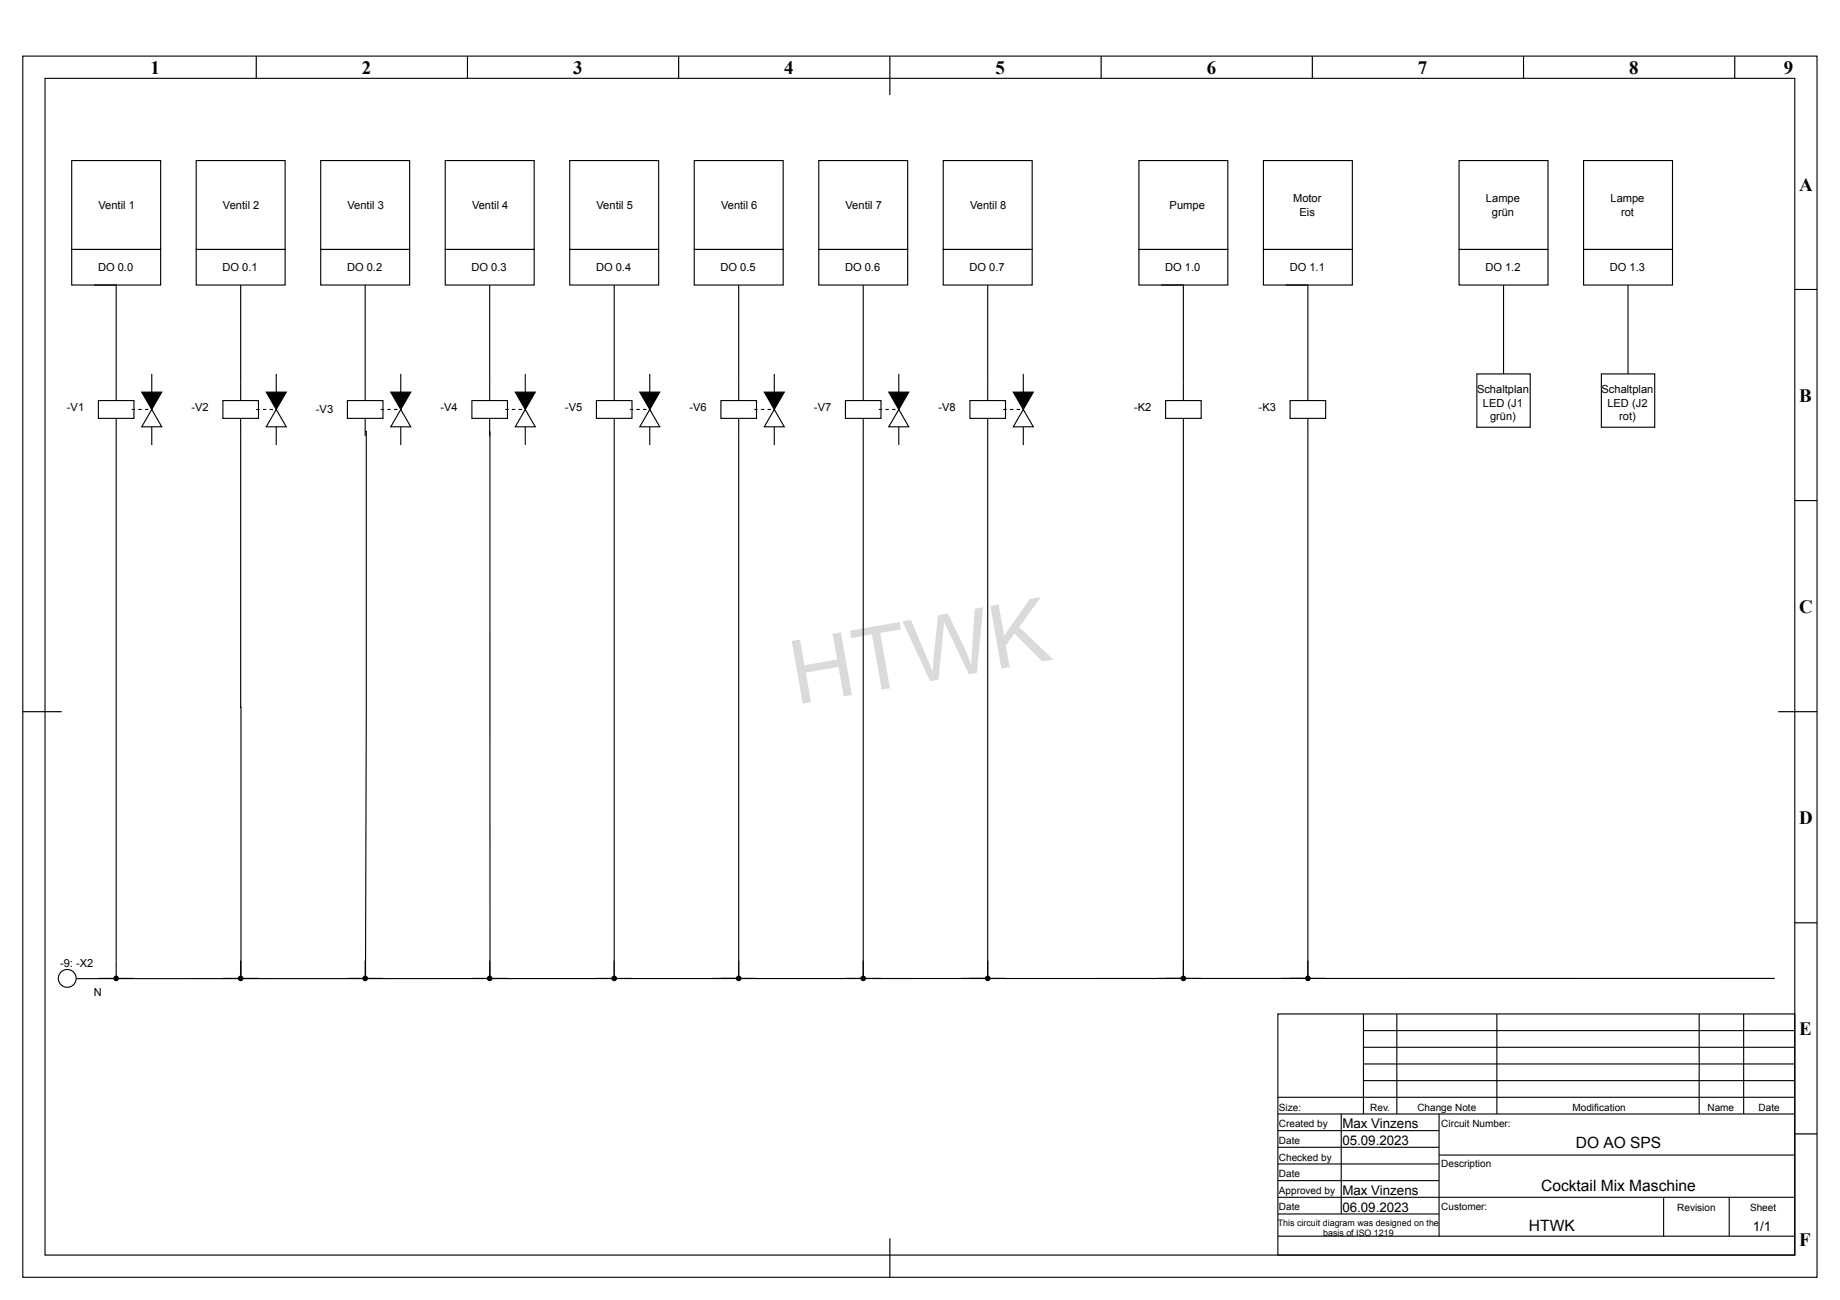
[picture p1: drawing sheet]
<svg xmlns="http://www.w3.org/2000/svg" width="420mm" height="297mm" viewBox="0 0 420 297" stroke-linecap="round" stroke-linejoin="round" font-family="sans-serif">
<g fill="none" stroke="#000" stroke-width=".25">
<path d="M5.2 12.8h409.8v279h-409.8zM10.3 17.9h399.6v268.8h-399.6zM58.5 12.8v5.1zM106.8 12.8v5.1zM155 12.8v5.1zM203.2 12.8v8.9zM251.5 12.8v5.1zM299.7 12.8v5.1zM347.9 12.8v5.1zM396.2 12.8v5.1zM16.4 36.7h20.3v20.3h-20.3zM44.8 36.7h20.3v20.3h-20.3z"/>
<path d="M73.2 36.7h20.4v20.3h-20.4zM101.7 36.7h20.3v20.3h-20.3zM130.1 36.7h20.3v20.3h-20.3zM158.5 36.7h20.4v20.3h-20.4zM187 36.7h20.3v20.3h-20.3zM215.4 36.7h20.3v20.3h-20.3zM260.1 36.7h20.3v20.3h-20.3zM288.5 36.7h20.3v20.3h-20.3zM293.6 65.1h5.1v22.4M409.9 66.1h5.1zM298.7 99.6v123.9h-6.1M409.9 114.4h5.1z"/>
<path d="M5.2 162.6h8.9zM406.1 162.6h8.9zM409.9 210.8h5.1zM291.8 231.7h118.1v55h-118.1zM311.4 231.7v22.8M311.4 239.3h98.5M311.4 235.5h98.5M319 231.7v22.8M341.8 231.7v22.8M388 231.7v22.8M398.2 231.7v22.8M405.3 223.5l-387.9 .1"/>
<path d="M291.8 258.3h36.8M291.8 250.7h118.1M291.8 254.5h118.1M306.3 254.5v22.9M311.4 246.9h98.5M311.4 243.1h98.5M328.6 254.5v27.9M409.9 259.1h5.1zM291.8 277.4h36.8M291.8 273.5h118.1M291.8 269.7h36.8M291.8 265.9h36.8"/>
<path d="M291.8 262.1h36.8M328.6 263.9h81.3M379.9 273.5v8.9M394.9 273.5v8.9M203.2 282.9v8.9zM291.8 282.4h118.1"/>
<circle cx="15.4" cy="223.5" r="2.03"/>
</g>
<g fill="none" stroke="#000" stroke-width=".23">
<path d="M58.5 12.8v5.1M106.8 12.8v5.1M155 12.8v5.1M203.2 12.8v8.9M251.5 12.8v5.1M299.7 12.8v5.1M347.9 12.8v5.1M396.2 12.8v5.1M409.9 66.1h5.1M409.9 114.4h5.1M5.2 162.6h8.9M406.1 162.6h8.9"/>
<path d="M409.9 210.8h5.1M409.9 259.1h5.1M203.2 282.9v8.9"/>
</g>
<path d="M294.6 91.5h8.1v4.1h-8.1z" fill="#fff"/>
<path d="M265.2 65.1h5v22.4M270.2 99.6v123.9h-6M294.6 91.5h8.1v4.1h-8.1zM298.7 87.5v4M298.7 95.6v4" fill="none" stroke="#000" stroke-width=".25"/>
<path d="M266.2 91.5h8.1v4.1h-8.1z" fill="#fff"/>
<path d="M26.5 99.6v119.9M266.2 91.5h8.1v4.1h-8.1zM270.2 87.5v4M270.2 95.6v4" fill="none" stroke="#000" stroke-width=".25"/>
<path d="M22.5 91.5h8.1v4.1h-8.1z" fill="#fff"/>
<g fill="none" stroke="#000" stroke-width=".25">
<path d="M333.2 36.7h20.3v20.3h-20.3zM361.6 36.7h20.4v20.3h-20.4zM16.4 57h20.3v8.1h-20.3zM44.8 57h20.3v8.1h-20.3zM73.2 57h20.4v8.1h-20.4zM101.7 57h20.3v8.1h-20.3zM130.1 57h20.3v8.1h-20.3zM158.5 57h20.4v8.1h-20.4zM187 57h20.3v8.1h-20.3zM215.4 57h20.3v8.1h-20.3zM260.1 57h20.3v8.1h-20.3zM288.5 57h20.3v8.1h-20.3z"/>
<path d="M333.2 57h20.3v8.1h-20.3zM361.6 57h20.4v8.1h-20.4zM21.5 65.1h5v26.4M22.5 91.5h8.1v4.1h-8.1zM26.5 95.6v4M34.7 93.6v8.1"/>
</g>
<path d="M30.1 93.4h.7v.3h-.7zM31.6 93.4h.8v.3h-.8zM33.1 93.4h.8v.3h-.8z" fill="#000"/>
<path d="M34.7 93.6l2.2 3.9h-4.5z" fill="#fff"/>
<path d="M55 65.1v22.4M32.4 89.6h4.5l-2.2 4zM34.7 93.6l2.2 3.9h-4.5zM34.7 85.4v8.2M55 99.6v123.9" fill="none" stroke="#000" stroke-width=".25"/>
<path d="M32.4 89.6h4.5l-2.2 4z" fill="#000"/>
<path d="M50.9 91.5h8.1v4.1h-8.1z" fill="#fff"/>
<path d="M50.9 91.5h8.1v4.1h-8.1zM55 87.5v4M55 95.6v4M63.1 93.6v8.1" fill="none" stroke="#000" stroke-width=".25"/>
<path d="M58.5 93.4h.8v.3h-.8zM60 93.4h.8v.3h-.8zM61.6 93.4h.7v.3h-.7z" fill="#000"/>
<path d="M63.1 93.6l2.3 3.9h-4.6z" fill="#fff"/>
<path d="M83.4 65.1v22.4M60.8 89.6h4.6l-2.3 4zM63.1 93.6l2.3 3.9h-4.6zM63.1 85.4v8.2M83.4 98.6h.3l-.2 124.9" fill="none" stroke="#000" stroke-width=".25"/>
<path d="M60.8 89.6h4.6l-2.3 4z" fill="#000"/>
<path d="M79.3 91.5h8.2v4.1h-8.2z" fill="#fff"/>
<path d="M79.3 91.5h8.2v4.1h-8.2zM83.4 87.5v4M83.4 95.6v4M91.5 93.6v8.1" fill="none" stroke="#000" stroke-width=".25"/>
<path d="M87 93.4h.7v.3h-.7zM88.5 93.4h.7v.3h-.7zM90 93.4h.8v.3h-.8z" fill="#000"/>
<path d="M91.5 93.6l2.3 3.9h-4.6z" fill="#fff"/>
<path d="M111.8 65.1v22.4M89.2 89.6h4.6l-2.3 4zM91.5 93.6l2.3 3.9h-4.6zM91.5 85.4v8.2M111.9 98.6v124.9" fill="none" stroke="#000" stroke-width=".25"/>
<path d="M89.2 89.6h4.6l-2.3 4z" fill="#000"/>
<path d="M107.8 91.5h8.1v4.1h-8.1z" fill="#fff"/>
<path d="M107.8 91.5h8.1v4.1h-8.1zM111.8 87.5v4M111.8 95.6v4M120 93.6v8.1" fill="none" stroke="#000" stroke-width=".25"/>
<path d="M115.4 93.4h.7v.3h-.7zM116.9 93.4h.8v.3h-.8zM118.4 93.4h.8v.3h-.8z" fill="#000"/>
<path d="M120 93.6l2.2 3.9h-4.5z" fill="#fff"/>
<path d="M140.3 65.1v22.4M117.7 89.6h4.5l-2.2 4zM120 85.4v8.2M120 93.6l2.2 3.9h-4.5zM140.3 99.6v123.9" fill="none" stroke="#000" stroke-width=".25"/>
<path d="M117.7 89.6h4.5l-2.2 4z" fill="#000"/>
<path d="M136.2 91.5h8.1v4.1h-8.1z" fill="#fff"/>
<path d="M136.2 91.5h8.1v4.1h-8.1zM140.3 87.5v4M140.3 95.6v4M148.4 93.6v8.1" fill="none" stroke="#000" stroke-width=".25"/>
<path d="M143.8 93.4h.8v.3h-.8zM145.3 93.4h.8v.3h-.8zM146.9 93.4h.7v.3h-.7z" fill="#000"/>
<path d="M148.4 93.6l2.3 3.9h-4.6z" fill="#fff"/>
<path d="M168.7 65.1v22.4M146.1 89.6h4.6l-2.3 4zM148.4 93.6l2.3 3.9h-4.6zM148.4 85.4v8.2M168.7 99.6v123.9h-6" fill="none" stroke="#000" stroke-width=".25"/>
<path d="M146.1 89.6h4.6l-2.3 4z" fill="#000"/>
<path d="M164.6 91.5h8.2v4.1h-8.2z" fill="#fff"/>
<path d="M164.6 91.5h8.2v4.1h-8.2zM168.7 87.5v4M168.7 95.6v4M176.8 93.6v8.1" fill="none" stroke="#000" stroke-width=".25"/>
<path d="M172.3 93.4h.7v.3h-.7zM173.8 93.4h.7v.3h-.7zM175.3 93.4h.8v.3h-.8z" fill="#000"/>
<path d="M176.8 93.6l2.3 3.9h-4.6z" fill="#fff"/>
<path d="M197.1 65.1v22.4M174.5 89.6h4.6l-2.3 4zM176.8 93.6l2.3 3.9h-4.6zM176.8 85.4v8.2M197.1 99.6v123.9" fill="none" stroke="#000" stroke-width=".25"/>
<path d="M174.5 89.6h4.6l-2.3 4z" fill="#000"/>
<path d="M193.1 91.5h8.1v4.1h-8.1z" fill="#fff"/>
<path d="M193.1 91.5h8.1v4.1h-8.1zM197.1 87.5v4M197.1 95.6v4M205.3 93.6v8.1" fill="none" stroke="#000" stroke-width=".25"/>
<path d="M200.7 93.4h.7v.3h-.7zM202.2 93.4h.8v.3h-.8zM203.7 93.4h.8v.3h-.8z" fill="#000"/>
<path d="M205.3 93.6l2.2 3.9h-4.5z" fill="#fff"/>
<path d="M225.6 65.1v22.4M203 89.6h4.5l-2.2 4zM205.3 93.6l2.2 3.9h-4.5zM205.3 85.4v8.2M225.6 99.6v123.9h-6.1" fill="none" stroke="#000" stroke-width=".25"/>
<path d="M203 89.6h4.5l-2.2 4z" fill="#000"/>
<path d="M221.5 91.5h8.1v4.1h-8.1z" fill="#fff"/>
<path d="M221.5 91.5h8.1v4.1h-8.1zM225.6 87.5v4M225.6 95.6v4M233.7 93.6v8.1" fill="none" stroke="#000" stroke-width=".25"/>
<path d="M229.1 93.4h.8v.3h-.8zM230.6 93.4h.8v.3h-.8zM232.2 93.4h.7v.3h-.7z" fill="#000"/>
<path d="M233.7 93.6l2.3 3.9h-4.6z" fill="#fff"/>
<g fill="none" stroke="#000" stroke-width=".25">
<path d="M343.4 65.1v20.3M371.8 65.1v20.3M231.4 89.6h4.6l-2.3 4zM233.7 93.6l2.3 3.9h-4.6zM233.7 85.4v8.2M337.3 85.4h12.2v12.2h-12.2zM365.7 85.4h12.2v12.2h-12.2zM26.5 219.5v4M55 219.5v4M83.4 219.5v4M111.8 219.5v4M140.3 219.5v4"/>
<path d="M168.7 219.5v4M197.1 219.5v4M225.6 219.5v4M270.2 219.5v4M298.7 219.5v4M22.5 223.5h8.1M50.9 223.5h8.1M79.3 223.5h8.2M107.8 223.5h8.1M136.2 223.5h8.1M164.6 223.5h8.2M193.1 223.5h8.1"/>
<path d="M221.5 223.5h8.1M266.2 223.5h8.1M294.6 223.5h8.1"/>
<circle cx="26.5" cy="223.5" r=".51"/>
<circle cx="55" cy="223.5" r=".51"/>
<circle cx="83.4" cy="223.5" r=".51"/>
<circle cx="111.8" cy="223.5" r=".51"/>
<circle cx="140.3" cy="223.5" r=".51"/>
<circle cx="168.7" cy="223.5" r=".51"/>
<circle cx="197.1" cy="223.5" r=".51"/>
<circle cx="225.6" cy="223.5" r=".51"/>
<circle cx="270.2" cy="223.5" r=".51"/>
<circle cx="298.7" cy="223.5" r=".51"/>
</g>
<g fill="#000">
<path d="M231.4 89.6h4.6l-2.3 4z"/>
<circle cx="26.5" cy="223.5" r=".51"/>
<circle cx="55" cy="223.5" r=".51"/>
<circle cx="83.4" cy="223.5" r=".51"/>
<circle cx="111.8" cy="223.5" r=".51"/>
<circle cx="140.3" cy="223.5" r=".51"/>
<circle cx="168.7" cy="223.5" r=".51"/>
<circle cx="197.1" cy="223.5" r=".51"/>
<circle cx="225.6" cy="223.5" r=".51"/>
<circle cx="270.2" cy="223.5" r=".51"/>
<circle cx="298.7" cy="223.5" r=".51"/>
</g>
<text font-size="20.3" x="181.7" y="161" transform="rotate(-10 181.7 161)">HTWK</text>
<g font-size="4.3">
<text x="34.4" y="16.9">1</text>
<text x="82.6" y="16.9">2</text>
<text x="130.9" y="16.9">3</text>
<text x="179.1" y="16.9">4</text>
<text x="227.3" y="16.9">5</text>
<text x="275.6" y="16.9">6</text>
<text x="323.8" y="16.9">7</text>
<text x="372" y="16.9">8</text>
<text x="407.3" y="16.9">9</text>
<text x="410.9" y="43.5">A</text>
<text x="410.9" y="91.8">B</text>
<text x="410.9" y="140">C</text>
<text x="410.9" y="188.2">D</text>
<text x="410.9" y="236.5">E</text>
<text x="410.9" y="284.7">F</text>
</g>
<g font-size="3.6">
<text x="359.9" y="262.4">DO AO SPS</text>
<text x="352" y="272">Cocktail Mix Maschine</text>
<text x="349.2" y="281.2">HTWK</text>
</g>
<g font-size="3">
<text x="306.6" y="257.8">Max Vinzens</text>
<text x="306.6" y="261.6">05.09.2023</text>
<text x="306.6" y="273">Max Vinzens</text>
<text x="306.6" y="276.8">06.09.2023</text>
<text x="400.3" y="281.2">1/1</text>
</g>
<g font-size="2.5">
<text x="22.5" y="47.7">Ventil 1</text>
<text x="50.9" y="47.7">Ventil 2</text>
<text x="79.4" y="47.7">Ventil 3</text>
<text x="107.8" y="47.7">Ventil 4</text>
<text x="136.2" y="47.7">Ventil 5</text>
<text x="164.7" y="47.7">Ventil 6</text>
<text x="193.1" y="47.7">Ventil 7</text>
<text x="221.5" y="47.7">Ventil 8</text>
<text x="267.1" y="47.7">Pumpe</text>
<text x="295.3" y="46.2">Motor</text>
<text x="339.4" y="46.2">Lampe</text>
<text x="367.8" y="46.2">Lampe</text>
<text x="296.8" y="49.3">Eis</text>
<text x="340.7" y="49.3">grün</text>
<text x="370.2" y="49.3">rot</text>
<text x="22.4" y="61.9">DO 0.0</text>
<text x="50.8" y="61.9">DO 0.1</text>
<text x="79.2" y="61.9">DO 0.2</text>
<text x="107.7" y="61.9">DO 0.3</text>
<text x="136.1" y="61.9">DO 0.4</text>
<text x="164.5" y="61.9">DO 0.5</text>
<text x="193" y="61.9">DO 0.6</text>
<text x="221.4" y="61.9">DO 0.7</text>
<text x="266.1" y="61.9">DO 1.0</text>
<text x="294.5" y="61.9">DO 1.1</text>
<text x="339.2" y="61.9">DO 1.2</text>
<text x="367.6" y="61.9">DO 1.3</text>
<text x="337.3" y="89.9">Schaltplan</text>
<text x="365.7" y="89.9">Schaltplan</text>
<text x="15.3" y="93.9">-V1</text>
<text x="43.7" y="93.9">-V2</text>
<text x="72.2" y="94.4">-V3</text>
<text x="100.6" y="93.9">-V4</text>
<text x="129" y="93.9">-V5</text>
<text x="157.5" y="93.9">-V6</text>
<text x="185.9" y="93.9">-V7</text>
<text x="214.3" y="93.9">-V8</text>
<text x="259" y="93.9">-K2</text>
<text x="287.4" y="93.9">-K3</text>
<text x="338.6" y="92.9">LED (J1</text>
<text x="340.3" y="96">grün)</text>
<text x="367.1" y="92.9">LED (J2</text>
<text x="369.8" y="96">rot)</text>
<text x="13.7" y="220.9">-9: -X2</text>
<text x="21.4" y="227.5">N</text>
</g>
<g font-size="2.3">
<text x="292.1" y="257.6">Created by</text>
<text x="292.1" y="253.7">Size:</text>
<text x="312.9" y="253.7">Rev.</text>
<text x="323.7" y="253.7">Change Note</text>
<text x="329.1" y="257.6">Circuit Number:</text>
<text x="359.1" y="253.7">Modification</text>
<text x="389.9" y="253.7">Name</text>
<text x="401.6" y="253.7">Date</text>
<text x="292.1" y="261.4">Date</text>
<text x="292.1" y="265.2">Checked by</text>
<text x="292.1" y="269">Date</text>
<text x="329.1" y="266.7">Description</text>
<text x="292.1" y="272.8">Approved by</text>
<text x="292.1" y="276.3">Date</text>
<text x="329.1" y="276.3">Customer:</text>
<text x="383" y="276.6">Revision</text>
<text x="399.7" y="276.6">Sheet</text>
</g>
<g font-size="2">
<text x="291.8" y="280.1">This circuit diagram was designed on the</text>
<text x="302.2" y="282.4">basis of ISO 1219</text>
</g>
</svg>
